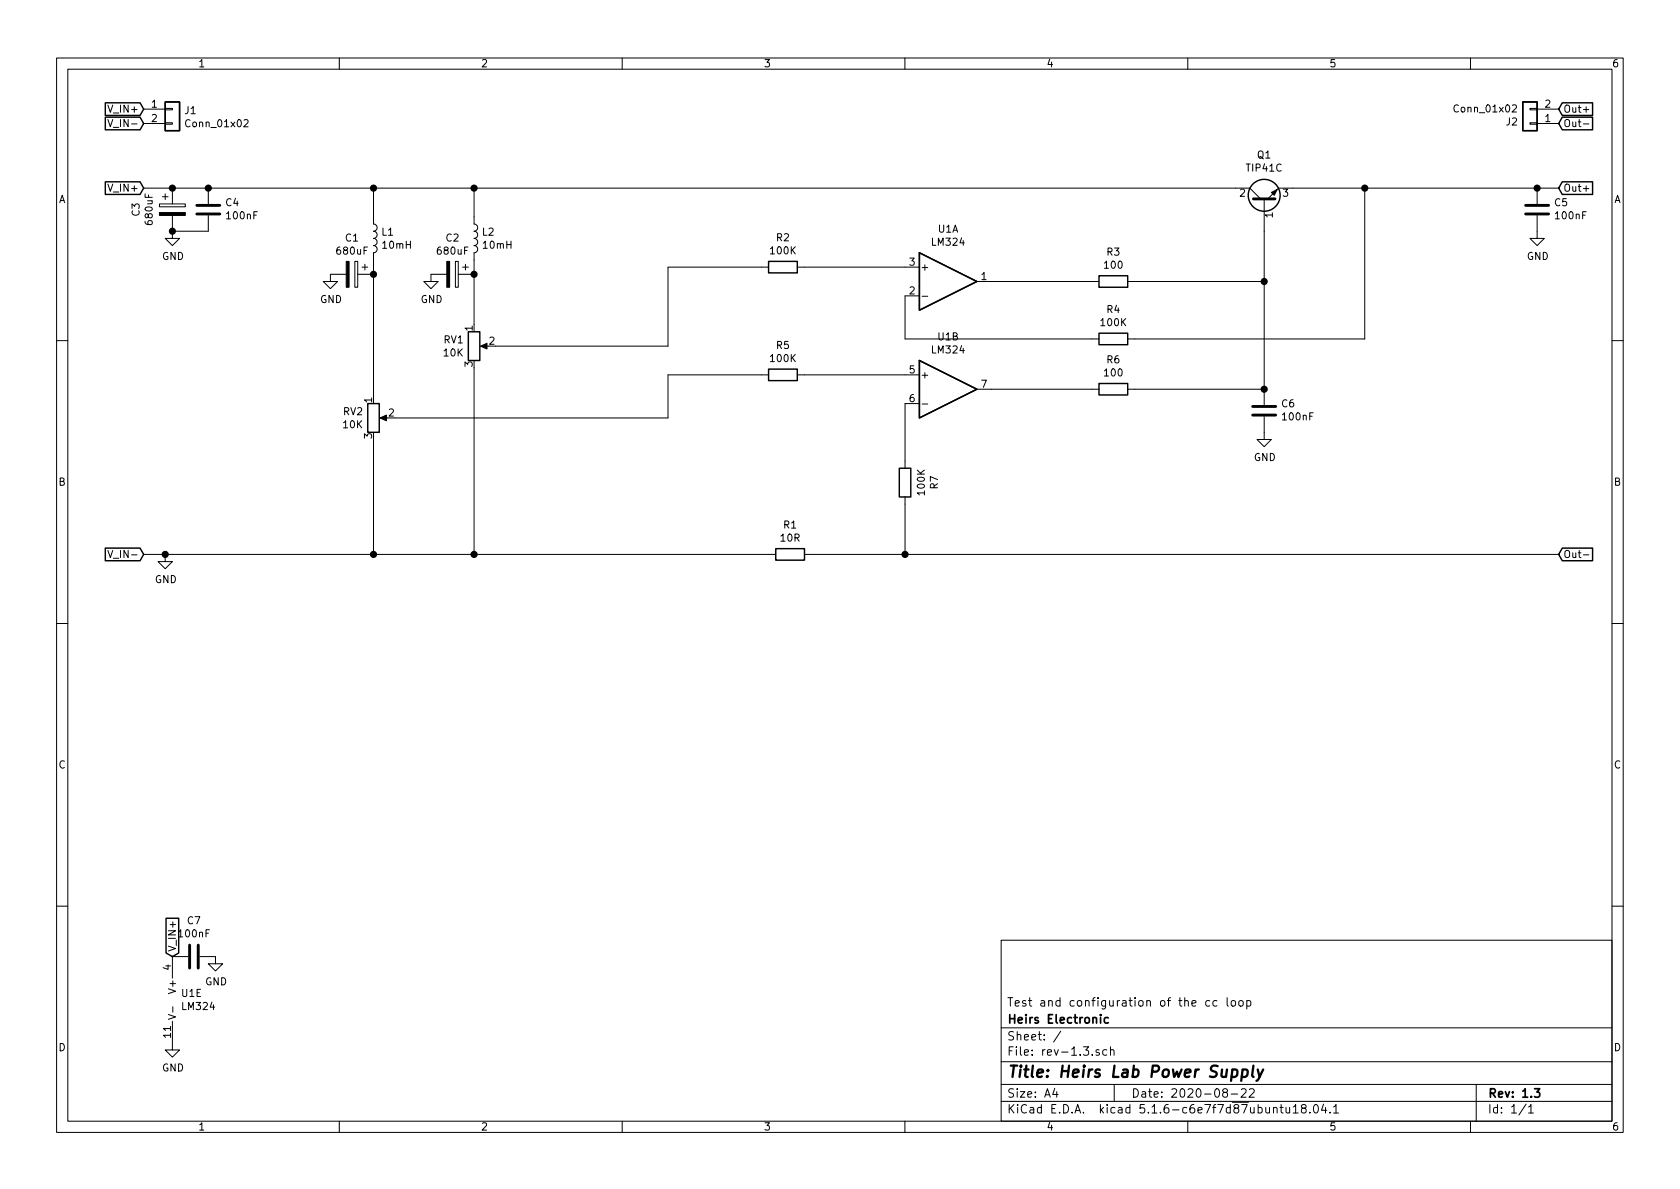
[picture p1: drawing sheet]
<svg xmlns="http://www.w3.org/2000/svg" width="297mm" height="210mm" viewBox="0 0 297 210" stroke-linecap="round" stroke-linejoin="round" font-family="sans-serif">
<g fill="none" stroke="#000" stroke-width=".18">
<path d="M10 10.3h277v189.9h-277zM12 12.2h273v186.1h-273zM19.1 18.6l.4 1.3 .4-1.3M25.4 19.3h3.8M29.2 19.2h1.3v.2h-1.3zM60 10.3v1.9M110 10.3v1.9M160 10.3v1.9M210 10.3v1.9M260 10.3v1.9M267.4 18.7l.5-.2 .2 .4v.2l-.8 .7h.8M270.5 19.2h1.3v.2h-1.3z"/>
<path d="M271.8 19.3h3.8M280 19.4h.9M19.1 21.1l.4 1.3 .4-1.3M19.1 32.6l.4 1.2 .4-1.2M25.4 21.8h3.8M25.4 33.3h195.6l1.9 1.9M28.2 36.1h4.6v.5h-4.6zM28.7 34.8h1M29.2 21.7h1.3v.3h-1.3zM29.2 34.3v1M30.5 33.3v2.8M30.5 38.1v2.8"/>
<path d="M36.8 33.3v2.8M36.8 38.1v2.8h-6.3M43.2 21.3l.4-.1 .3 .3-.1 .2-.7 .7h.8M66 33.3v6.3a.63 .63 0 0 1 .7 .7 .63 .63 0 0 1-.7 .6 .63 .63 0 0 1 .7 .6 .63 .63 0 0 1-.7 .7 .63 .63 0 0 1 .7 .6 .63 .63 0 0 1-.7 .6 .63 .63 0 0 1 .7 .7 .63 .63 0 0 1-.7 .6v25.4M83.8 33.3v6.3a.63 .63 0 0 1 .7 .7 .63 .63 0 0 1-.7 .6 .63 .63 0 0 1 .7 .6 .63 .63 0 0 1-.7 .7 .63 .63 0 0 1 .7 .6 .63 .63 0 0 1-.7 .6 .63 .63 0 0 1 .7 .7 .63 .63 0 0 1-.7 .6v12.7M223.5 35.2v36.4M241.3 33.3v26.6h-41.9M270.5 21.7h1.3v.3h-1.3zM271.8 38.1v4.1h1.2l-1.2 1.2-1.3-1.2h1.3M271.8 33.3v2.8M271.8 21.8h3.8M275.6 33.3h-49.5l-1.9 1.9"/>
<path d="M280 21.9h.9M280 33.3h.9M30.5 40.9v1.3h1.2l-1.2 1.2-1.3-1.2h1.3M61.2 48.5h-2.8v1.3h1.3l-1.3 1.2-1.3-1.2h1.3M62.7 46.2h.5v4.6h-.5zM63.2 48.5h2.8M64 47.2h1M64.5 46.7v1M79 48.5h-2.8v1.3h1.3l-1.3 1.2-1.3-1.2h1.3M80.5 46.2h.5v4.6h-.5zM81 48.5h2.8M81.8 47.2h1"/>
<path d="M82.3 46.7v1M135.9 47.2h-17.8v14h-30.5M141 47.2h21.6M162.6 52.3h-2.6v7.6h34.3M163 52.4h1M172.7 49.8h21.6M199.4 49.8h24.1M10 60.2h2M66 77.7v20.3M67.6 73.9h1M83.8 65v33M85.3 61.2h1.1"/>
<path d="M135.9 66.3h-17.8v7.6h-48.3M141 66.3h21.6M162.6 71.4h-2.6v11.4M163 71.4h1M172.7 68.8h21.6M199.4 68.8h24.1M223.5 73.7v4h1.3l-1.3 1.3-1.3-1.3h1.3M285 60.2h2M19.1 97.3l.4 1.3 .4-1.3M25.4 98h111.8M29.2 98v1.3h1.3l-1.3 1.3-1.3-1.3h1.3M142.2 98h133.4"/>
<path d="M160 87.9v10.1M280 98.1h.9M10 110.3h2M285 110.3h2M10 160.2h2M29.8 179.4l1.2 .4-1.2 .5M30.6 178v1M33.3 169.2h-2.8v3.8M35.3 169.2h2.8v1.2h1.3l-1.3 1.3-1.3-1.3h1.3M177 166.3h108v32h-108zM213.9 177l-.4-.1-.3 .3 .1 .6h.6M215.2 177l-.4-.1-.3 .3v.6l.3 .1 .4-.1"/>
<path d="M217 176.4v1.3l.2 .2M217.8 177.1l.2-.2 .4 .2v.7l-.2 .1-.4-.1zM219.1 177.1l.2-.2 .4 .2v.7l-.2 .1-.4-.1zM220.4 177l.5-.1 .3 .3-.1 .6-.2 .1-.5-.1M220.4 176.9v1.5M285 160.2h2M30.5 180.6v5.1h1.2l-1.2 1.2-1.3-1.2h1.3M60 198.3v1.9M110 198.3v1.9M160 198.3v1.9M177 194.8h108M177 191.8h108"/>
<path d="M177 187.8h108M177 181.8h108M186.5 192.5l-.4 1h1M186.8 193v1M187.6 182.3l-1.3 2M194.3 185.7l-.3-.1-.2 .2v.2l.5 .2v.3h-.5M195.7 185.7l-.4-.1-.3 .3v.6l.3 .1 .4-.1M196.3 185.7l.2-.1 .4 .1 .1 .9M196.3 185.1v1.5M197 191.8v3M210 198.3v1.9M216.5 193.2l-.3-.3 .1-.2a.48 .48 0 0 1 .6-.1l.1 .2-.1 .3-.6 .1a.48 .48 0 0 0 0 .7l.2 .1 .5-.1v-.4l-.2-.3"/>
<path d="M217.7 193.5h1.1M219.5 192.7l.2-.2h.3l.3 .2v.3v.2l-.9 .8h.9M220.9 192.7l.2-.2h.4l.2 .2 .1 .3-1 1h1M225.2 196l.2-.2 .3 .1 .1 .9M226.3 195.8h.6M226.5 195.3v1.3l.4 .2M227.4 195.8l.1 .9 .3 .1 .2-.1M228 195.8v1M228.7 195.8l.4-.5v1.5M228.7 196.8h.8M230.4 196l-.3-.2v-.3a.48 .48 0 0 1 .8 0l-.1 .4-.7 .2v.4l.3 .3h.3l.2-.3v-.4l-.2-.1M231.6 196.7v.1"/>
<path d="M232.4 195.4l.2-.1a.8 .8 0 0 1 .5 .8 .8 .8 0 0 1-.5 .7 1 1 0 0 1-.2-1.4zM234 195.2l-.3 1.1h.9M234.4 195.8v1M235.2 196.7v.1M235.8 195.8l.4-.5v1.5M235.8 196.8h.9M260 198.3v1.9M261 191.8v6.5M269.8 195.2l-1.2 2M270.3 195.8l.4-.5v1.5M270.3 196.8h.8"/>
</g>
<path d="M194.6 179.4v.2M194.6 179.9v1M196 180l-.5-.1-.3 .3 .2 .6h.6M271.3 192.5h.9l-.5 .6 .5 .1v.7l-.2 .1-.7-.1" fill="none" stroke="#000" stroke-width=".3"/>
<path d="M217.9 189.2a.68 .68 0 0 1 .8 .1v.8a.66 .66 0 0 1-.9 .2M219.7 189.2h.8l.1 .3-.1 .6a.66 .66 0 0 1-.9 .2M219.7 189.1l-.2 2M221.6 188.4l-.2 1.8 .2 .2M222.4 189.1l.3 1.3M223.3 189.1l-.8 1.8-.4 .2" fill="none" stroke="#000" stroke-width=".41"/>
<g fill="none" stroke="#000" stroke-width=".25">
<path d="M18.6 18.2h6.2l.6 1.1-.6 1.1h-6.2zM29.2 18h2.5v5.1h-2.5zM269.2 18h2.6v5.1h-2.6zM276.2 18.2h5.4v2.2h-5.4l-.6-1.1zM18.6 20.7h6.2l.6 1.1-.6 1.2h-6.2zM18.6 32.2h6.2l.6 1.1-.6 1.1h-6.2zM276.2 20.7h5.4v2.3h-5.4l-.6-1.2zM276.2 32.2h5.4v2.2h-5.4l-.6-1.1zM82.8 58.7h2v5h-2zM135.9 46.2h5.1v2.1h-5.1zM162.6 44.7l10.1 5.1-10.1 5.1zM194.3 48.8h5.1v2h-5.1z"/>
<path d="M194.3 58.9h5.1v2.1h-5.1zM65 71.4h2.1v5h-2.1zM135.9 65.3h5.1v2h-5.1zM162.6 63.7l10.1 5.1-10.1 5.1zM194.3 67.8h5.1v2h-5.1zM18.6 96.9h6.2l.6 1.1-.6 1.2h-6.2zM137.2 97h5v2.1h-5zM159 82.8h2v5.1h-2zM276.2 96.9h5.4v2.3h-5.4l-.6-1.2zM29.4 162.4h2.2v6.1l-1.1 .7-1.1-.7z"/>
<circle cx="223.5" cy="34.5" r="2.82"/>
</g>
<path d="M28.2 37.6h4.6v.5h-4.6zM224.8 34l1-.5-.5 1zM61.2 46.2h.5v4.6h-.5zM79 46.2h.5v4.6h-.5zM67.2 73.9l1.1-.5v1zM85 61.2l1.1-.5v1z" fill="#000" stroke="#000" stroke-width=".18"/>
<path d="M34.8 36.3h4.1M34.8 37.8h4.1M221.6 35.2h3.8M269.7 36.3h4.1M269.7 37.8h4.1M221.5 71.9h4.1M221.5 73.4h4.1M33.5 167.1v4.1M35.1 167.1v4.1" fill="none" stroke="#000" stroke-width=".51"/>
<g fill="#000" stroke="#000" stroke-width=".25">
<circle cx="30.5" cy="33.3" r=".51"/>
<circle cx="36.8" cy="33.3" r=".51"/>
<circle cx="66" cy="33.3" r=".51"/>
<circle cx="83.8" cy="33.3" r=".51"/>
<circle cx="241.3" cy="33.3" r=".51"/>
<circle cx="271.8" cy="33.3" r=".51"/>
<circle cx="30.5" cy="40.9" r=".51"/>
<circle cx="66" cy="48.5" r=".51"/>
<circle cx="83.8" cy="48.5" r=".51"/>
<circle cx="223.5" cy="49.8" r=".51"/>
<circle cx="223.5" cy="68.8" r=".51"/>
<circle cx="29.2" cy="98" r=".51"/>
<circle cx="66" cy="98" r=".51"/>
<circle cx="83.8" cy="98" r=".51"/>
<circle cx="160" cy="98" r=".51"/>
</g>
<text font-size="2.8" x="178" y="190.5">Title: Heirs Lab Power Supply</text>
<g font-size="2.1">
<text x="178" y="178">Test and configuration of the cc loop</text>
<text x="178" y="184">Sheet: /</text>
<text x="178" y="181">Heirs Electronic</text>
<text x="178" y="186.7">File: rev-1.3.sch</text>
<text x="178" y="196.9">KiCad E.D.A. kicad 5.1.6-c6e7f7d87ubuntu18.04.1</text>
<text x="178" y="194.1">Size: A4</text>
<text x="200" y="194.1">Date: 2020-08-22</text>
<text x="263" y="194.1">Rev: 1.3</text>
<text x="263" y="196.9">Id: 1/1</text>
</g>
<g font-size="1.8">
<text x="35" y="11.9">1</text>
<text x="85" y="11.9">2</text>
<text x="135" y="11.9">3</text>
<text x="185" y="11.9">4</text>
<text x="235" y="11.9">5</text>
<text x="285" y="11.9">6</text>
<text x="19.7" y="19.9">V_IN+</text>
<text x="20.1" y="22.5">V_IN-</text>
<text x="26.8" y="19">1</text>
<text x="26.8" y="21.6">2</text>
<text x="32.7" y="20.2">J1</text>
<text x="33.1" y="22.5">Conn_01x02</text>
<text x="257.4" y="19.9">Conn_01x02</text>
<text x="266.3" y="22.2">J2</text>
<text x="273.2" y="21.6">1</text>
<text x="273.2" y="19">2</text>
<text x="276.4" y="19.9">Out+</text>
<text x="276.4" y="22.5">Out-</text>
<text x="222.4" y="28">Q1</text>
<text x="10.4" y="35.9">A</text>
<text x="19.7" y="33.9">V_IN+</text>
<text x="219.2" y="34.8">2</text>
<text x="220.5" y="30.3">TIP41C</text>
<text x="226.8" y="34.8">3</text>
<text x="276.4" y="33.9">Out+</text>
<text x="285.4" y="35.9">A</text>
<text x="24.7" y="38.2" transform="rotate(-90 24.7 38.2)">C3</text>
<text x="27" y="39.6" transform="rotate(-90 27 39.6)">680uF</text>
<text x="40" y="36.5">C4</text>
<text x="40.2" y="38.8">100nF</text>
<text x="67.5" y="41.7">L1</text>
<text x="85.3" y="41.7">L2</text>
<text x="165.9" y="41.1">U1A</text>
<text x="225" y="38.5" transform="rotate(-90 225 38.5)">1</text>
<text x="274.9" y="36.5">C5</text>
<text x="275.2" y="38.8">100nF</text>
<text x="28.7" y="46">GND</text>
<text x="59.7" y="45">680uF</text>
<text x="61.1" y="42.7">C1</text>
<text x="67.7" y="44">10mH</text>
<text x="77.5" y="45">680uF</text>
<text x="78.9" y="42.7">C2</text>
<text x="85.5" y="44">10mH</text>
<text x="136.3" y="45">100K</text>
<text x="137.3" y="42.7">R2</text>
<text x="160.8" y="47">3</text>
<text x="162.7" y="47.9">+</text>
<text x="164.9" y="43.5">LM324</text>
<text x="195.4" y="47.5">100</text>
<text x="195.7" y="45.2">R3</text>
<text x="270" y="46">GND</text>
<text x="56.6" y="53.6">GND</text>
<text x="74.4" y="53.6">GND</text>
<text x="160.8" y="52.1">2</text>
<text x="173.5" y="49.5">1</text>
<text x="83.6" y="58.5" transform="rotate(-90 83.6 58.5)">1</text>
<text x="194.7" y="57.7">100K</text>
<text x="195.7" y="55.4">R4</text>
<text x="78.5" y="60.7">RV1</text>
<text x="78.5" y="63">10K</text>
<text x="83.6" y="64.9" transform="rotate(-90 83.6 64.9)">3</text>
<text x="86.5" y="61">2</text>
<text x="136.3" y="64">100K</text>
<text x="137.3" y="61.7">R5</text>
<text x="164.9" y="62.5">LM324</text>
<text x="165.9" y="60.2">U1B</text>
<text x="195.7" y="64.3">R6</text>
<text x="65.8" y="71.2" transform="rotate(-90 65.8 71.2)">1</text>
<text x="160.8" y="66">5</text>
<text x="160.8" y="71.1">6</text>
<text x="162.7" y="66.9">+</text>
<text x="173.5" y="68.6">7</text>
<text x="195.4" y="66.6">100</text>
<text x="60.7" y="73.4">RV2</text>
<text x="60.7" y="75.7">10K</text>
<text x="65.8" y="77.6" transform="rotate(-90 65.8 77.6)">3</text>
<text x="68.7" y="73.7">2</text>
<text x="226.6" y="72">C6</text>
<text x="226.9" y="74.3">100nF</text>
<text x="221.7" y="81.5">GND</text>
<text x="10.4" y="85.9">B</text>
<text x="163.5" y="87.4" transform="rotate(-90 163.5 87.4)">100K</text>
<text x="165.8" y="86.5" transform="rotate(-90 165.8 86.5)">R7</text>
<text x="285.4" y="85.9">B</text>
<text x="138.1" y="95.8">10R</text>
<text x="138.6" y="93.5">R1</text>
<text x="20.1" y="98.7">V_IN-</text>
<text x="276.4" y="98.7">Out-</text>
<text x="27.4" y="103.1">GND</text>
<text x="10.4" y="135.9">C</text>
<text x="285.4" y="135.9">C</text>
<text x="31.7" y="165.8">100nF</text>
<text x="33.2" y="163.4">C7</text>
<text x="30.2" y="171.5" transform="rotate(-90 30.2 171.5)">4</text>
<text x="31.1" y="168.4" transform="rotate(-90 31.1 168.4)">V_IN+</text>
<text x="31.1" y="175.3" transform="rotate(-90 31.1 175.3)">V+</text>
<text x="32.2" y="176.3">U1E</text>
<text x="32.3" y="178.6">LM324</text>
<text x="36.3" y="174.2">GND</text>
<text x="10.4" y="185.9">D</text>
<text x="30.2" y="183.5" transform="rotate(-90 30.2 183.5)">11</text>
<text x="285.4" y="185.9">D</text>
<text x="28.7" y="189.5">GND</text>
<text x="35" y="199.9">1</text>
<text x="85" y="199.9">2</text>
<text x="135" y="199.9">3</text>
<text x="185" y="199.9">4</text>
<text x="235" y="199.9">5</text>
<text x="285" y="199.9">6</text>
</g>
</svg>
